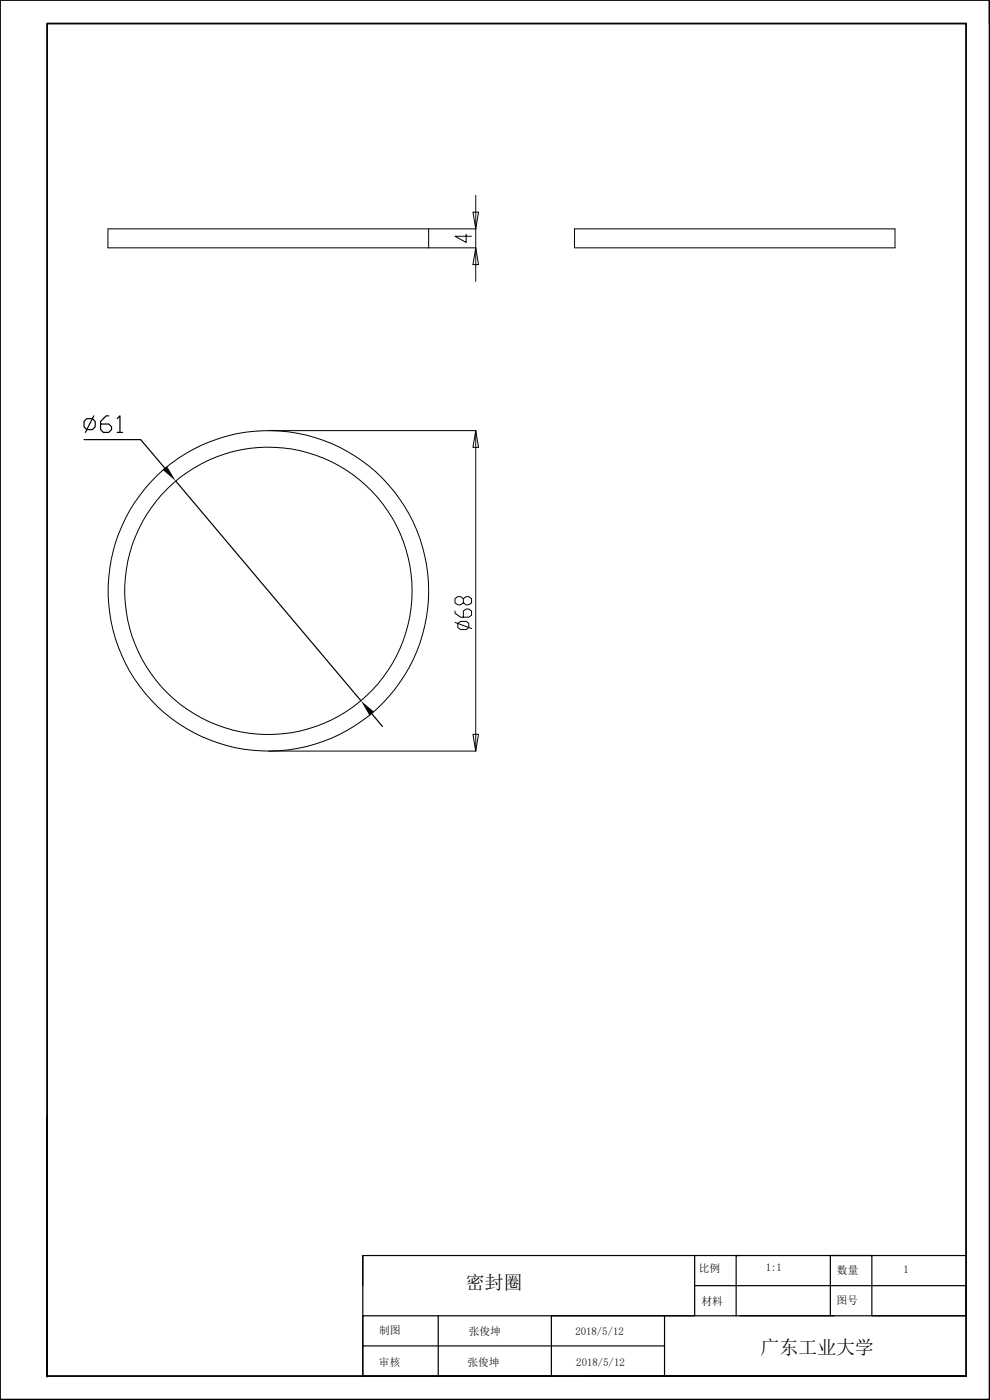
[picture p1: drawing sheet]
<svg xmlns="http://www.w3.org/2000/svg" width="210mm" height="297mm" viewBox="0 0 210 297" stroke-linecap="round" stroke-linejoin="round" font-family="sans-serif">
<path d="M0 0h209.9v296.9h-209.9zM10 5h194.9v286.9h-194.9zM209.9 0v5M10 236.8v55.3" fill="none" stroke="#000" stroke-width=".38"/>
<g fill="none" stroke="#000" stroke-width=".21">
<path d="M90.9 48.6h-68v4h68M90.9 48.6v4M91 52.6h9.9M91 48.6h9.9M98.9 49.7v1.7l-2.4-1.3h3.5M100.3 45h1.2l-.6 3.6zM100.9 48.6v4l-.6 3.5h1.2l-.6-3.5M100.9 52.6v7.1M100.9 41.4v7.2M121.9 48.6h68v4h-68zM57 91.4h43.9v67.9h-43.9M100.9 91.4l.6 3.5h-1.2z"/>
<path d="M96.5 129.6v.5l1.2 .8h1.7l.6-.4v-.9l-.6-.4h-.5l-.6 .4v1.3M96.5 132l3.5 1.3M97.1 132.2l.6-.4h1.2l.5 .4v.9l-.5 .5h-1.2l-.6-.5zM98.3 127l.6-.4h.5l.6 .4v.9l-.6 .4h-.5l-.6-.4v-.9l-.6-.4h-.6l-.6 .4v.9l.6 .4h.6l.6-.4M100.3 155.8h1.2l-.6 3.5z"/>
<circle cx="56.9" cy="125.3" r="34"/>
<circle cx="56.9" cy="125.3" r="30.5"/>
</g>
<g fill="none" stroke="#000" stroke-width=".25">
<path d="M17.8 93.3h12l5.2 6M18.4 88.8h1.2l.6 .6v1.2l-.6 .5h-1.2l-.6-.5v-1.2zM19.9 88.2l-1.8 3.5M23.1 88.2h-.6l-1.2 1.2v1.7l.6 .6h1.2l.6-.6v-.5l-.6-.6h-1.8M24.8 88.8l.6-.6v3.5M24.8 91.7h1.2M37.3 102l39.3 46.7M78.9 151.4l2.3 2.7M77 266.4v25.5h127.9M93 279.1v12.8h24v-12.8h24M147.4 272.8h57.5v6.3h-127.9v6.4M147.4 266.4v12.7h-6.4v12.8h63.9"/>
<path d="M157 266.4h-.8v12.7M157 279.1h20M176.1 279.1v-12.7h8.9v12.7h19.9M204.9 266.4h-127.9v6.4M125 291.9h79.9M141 285.5h-64v6.4"/>
</g>
<path d="M34.5 99.7l.9-.8 1.9 3.1zM76.6 148.7l2.7 2.3-.9 .8z" fill="#000"/>
<g font-size="4">
<text x="98.8" y="273.5">密封圈</text>
<text x="161.3" y="287.2">广东工业大学</text>
</g>
<g font-size="2.3">
<text x="148.3" y="269.9">比例</text>
<text x="162.4" y="269.6">1:1</text>
<text x="177.5" y="270.3">数量</text>
<text x="191.6" y="270.2">1</text>
<text x="148.8" y="276.9">材料</text>
<text x="177.5" y="276.7">图号</text>
<text x="80.4" y="283">制图</text>
<text x="99.4" y="283.2">张俊坤</text>
<text x="122.1" y="283.2">2018/5/12</text>
<text x="80.4" y="289.8">审核</text>
<text x="99.1" y="289.9">张俊坤</text>
<text x="122.3" y="289.7">2018/5/12</text>
</g>
</svg>
